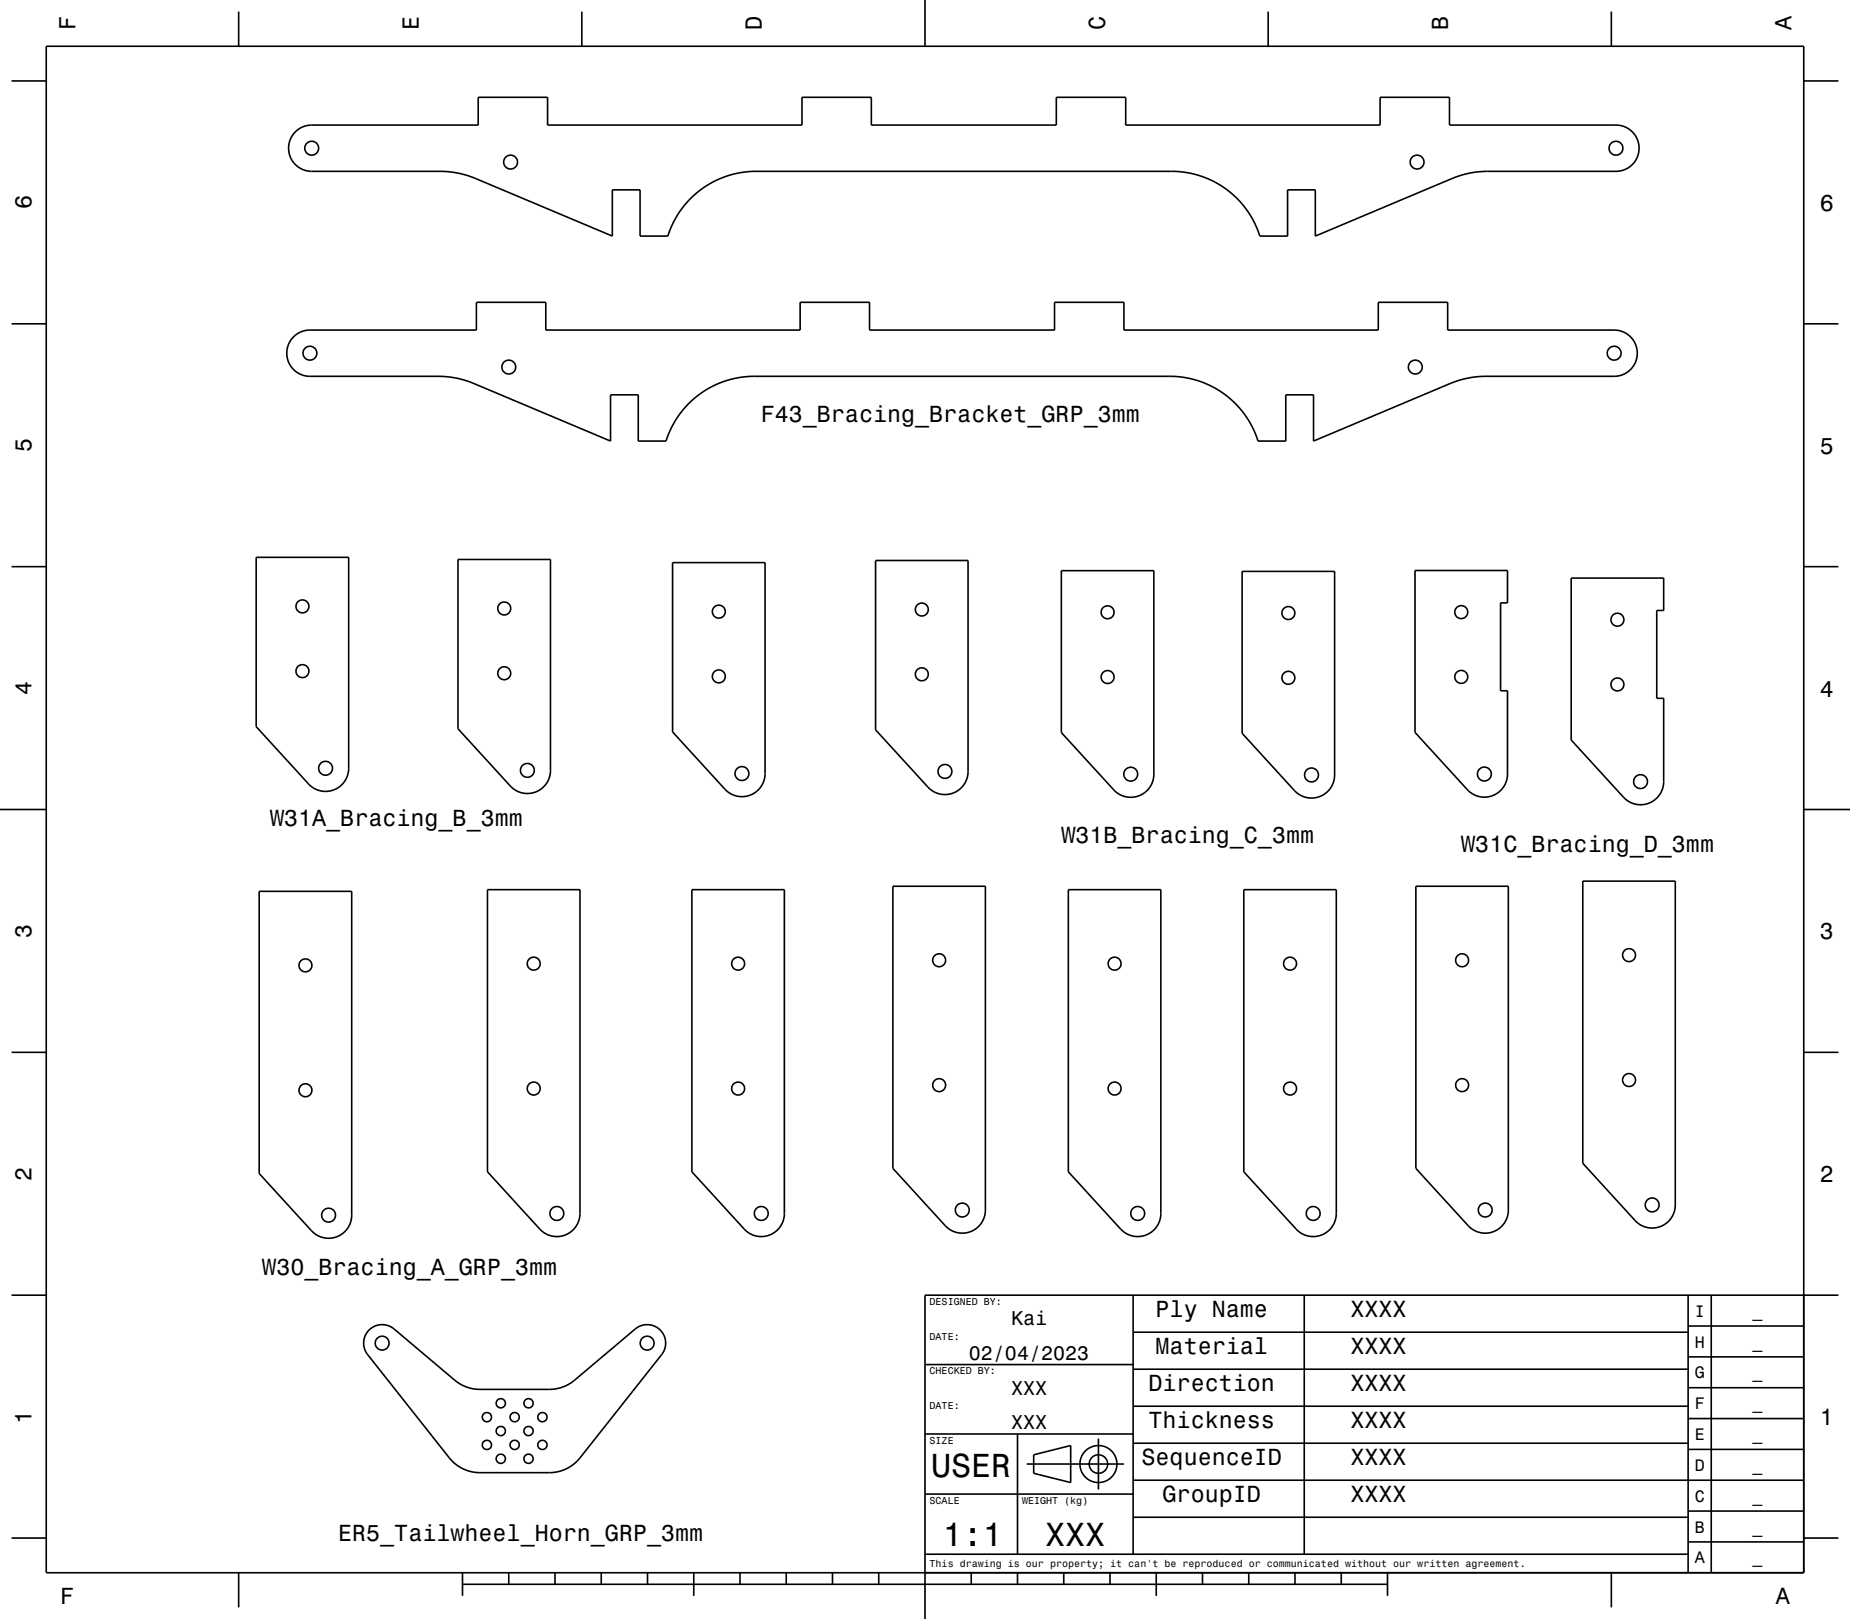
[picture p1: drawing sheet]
<svg xmlns="http://www.w3.org/2000/svg" width="400mm" height="350mm" viewBox="0 0 400 350" stroke-linecap="round" stroke-linejoin="round" font-family="sans-serif">
<g fill="none" stroke="#000" stroke-width=".35">
<path d="M2.5 17.5h7.5M10 10h380v330h-380zM51.6 2.5v7.5M125.8 2.5v7.5M200 0v10M274.2 2.5v7.5M348.4 2.5v7.5M390 17.5h7.5M63.8 28.6a5 5 0 0 1 3.6-1.6h36v-6h15v6h55v-6h15v6h40v-6h15v6h55v-6h15v6h36.2a5 5 0 0 1 4.8 5.1 5 5 0 0 1-5 4.9h-28l-3.9 .5-3.4 1-29.7 12.5v-10h-6v10h-6l-1.1-2.7-1.2-2.2-1.7-2.2-2.1-2.1-2.5-1.8-2.4-1.3-2.6-.9-2.9-.6-2.3-.2-91.4 .1-2.9 .4-2.9 .8-2.7 1.3-2.5 1.7-2.2 2-1.9 2.3-1.7 2.8-1 2.6h-6v-10h-6v10l-29.5-12.4-3.6-1.1-4-.5h-28.1a5 5 0 0 1-4.4-3.1 5 5 0 0 1 1-5.3zM2.5 70h7.5M63.4 72.9a5 5 0 0 1 3.6-1.5h36v-6h15v6h55v-6h15v6h40v-6h15v6h55v-6h15v6h36.2a5 5 0 0 1 4.8 5.1 5 5 0 0 1-5 4.9h-28l-3.9 .4-3.4 1-29.7 12.6v-10h-6v10h-6l-1.1-2.8-1.4-2.4-1.8-2.4-2-1.9-2.5-1.7-2.6-1.3-2.7-.9-2.7-.5-2.2-.1h-91.2l-2.9 .4-2.9 .9-2.7 1.2-2.5 1.7-2.1 1.8-2 2.5-1.5 2.6-1.2 2.9h-6v-10h-6v10l-29.8-12.6-3.3-1-4-.4h-28.1a5 5 0 0 1-4.4-3.2 5 5 0 0 1 1-5.3zM390 70h7.5"/>
<path d="M2.5 122.5h7.5M55.4 120.5h20v45.6a5 5 0 0 1-3.2 4.7 5 5 0 0 1-5.5-1.3l-11.3-12.4zM99 120.9h20v45.6a5 5 0 0 1-3.2 4.7 5 5 0 0 1-5.5-1.3l-11.3-12.4zM145.4 121.6h20v45.6a5 5 0 0 1-3.2 4.7 5 5 0 0 1-5.5-1.3l-11.3-12.4zM189.3 121.2h20v45.6a5 5 0 0 1-3.2 4.6 5 5 0 0 1-5.5-1.3l-11.3-12.3zM229.5 123.4h20v44a5 5 0 0 1-3.2 4.6 5 5 0 0 1-5.5-1.3l-11.3-12.3zM268.6 123.5h20v44a5 5 0 0 1-3.2 4.7 5 5 0 0 1-5.5-1.3l-11.3-12.4zM305.9 123.3h20v7h-1.5v19h1.5v18a5 5 0 0 1-3.1 4.7 5 5 0 0 1-5.5-1.3l-11.4-12.4zM339.7 125h20v7h-1.5v19h1.5v18a5 5 0 0 1-3.2 4.6 5 5 0 0 1-5.5-1.3l-11.3-12.3zM390 122.5h7.5M0 175h10M390 175h10"/>
<path d="M56 192.7h20v70a5 5 0 0 1-3.1 4.7 5 5 0 0 1-5.5-1.3l-11.4-12.4zM105.4 192.3h20v70a5 5 0 0 1-3.2 4.7 5 5 0 0 1-5.5-1.3l-11.3-12.4zM149.6 192.3h20v70a5 5 0 0 1-3.2 4.7 5 5 0 0 1-5.5-1.3l-11.3-12.4zM193.1 191.6h20v70a5 5 0 0 1-3.2 4.7 5 5 0 0 1-5.5-1.3l-11.3-12.4zM231 192.3h20v70a5 5 0 0 1-3.2 4.7 5 5 0 0 1-5.5-1.3l-11.3-12.4zM268.9 192.3h20v70a5 5 0 0 1-3.2 4.7 5 5 0 0 1-5.5-1.3l-11.3-12.4zM306.1 191.6h20v70a5 5 0 0 1-3.2 4.7 5 5 0 0 1-5.5-1.3l-11.3-12.4zM342.2 190.5h20v70a5 5 0 0 1-3.2 4.6 5 5 0 0 1-5.5-1.2l-11.3-12.4zM2.5 227.5h7.5M390 227.5h7.5M2.5 280h7.5M245 280v56"/>
<path d="M282 280v56M365 280v60M370 280v60M397.5 280h-197.5v70M79.8 287.6a4 4 0 0 1 5.4-.3l13.1 11.1a8.5 8.5 0 0 0 5.5 2h15a8.5 8.5 0 0 0 5.4-2l13.1-11.1a4 4 0 0 1 5.4 .2 4 4 0 0 1 .4 5.3l-17.7 22.3a8.5 8.5 0 0 1-6.6 3.3h-15a8.5 8.5 0 0 1-6.7-3.3l-17.6-22.3a4 4 0 0 1 .3-5.2zM200 295h45M245 296h120M245 288h120M365 293.3h25M365 286.7h25M200 310h45M220 310v26"/>
<path d="M222 316.5h21M223.5 314.5l8-2v8l-8-2zM237.5 311v11M245 312h120M245 304h120M365 313.3h25M365 306.7h25M365 300h25M2.5 332.5h7.5M200 336h165M200 323h45M245 328h120"/>
<path d="M245 320h145M365 333.3h25M365 326.7h25M390 332.5h7.5M51.6 340v7.5M100 342.5h200M100 340v5M110 340v2.5M120 340v2.5M130 340v2.5M140 340v2.5M150 340v5"/>
<path d="M160 340v2.5M170 340v2.5M180 340v2.5M190 340v2.5M210 340v2.5M220 340v2.5M230 340v2.5M240 340v2.5M250 340v5M260 340v2.5M270 340v2.5M280 340v2.5"/>
<path d="M290 340v2.5M300 340v5M348.4 340v7.5"/>
<circle cx="67.4" cy="32" r="1.5"/>
<circle cx="110.4" cy="35" r="1.5"/>
<circle cx="306.4" cy="35" r="1.5"/>
<circle cx="349.4" cy="32" r="1.5"/>
<circle cx="67" cy="76.4" r="1.5"/>
<circle cx="110" cy="79.4" r="1.5"/>
<circle cx="306" cy="79.4" r="1.5"/>
<circle cx="349" cy="76.4" r="1.5"/>
<circle cx="65.4" cy="131.1" r="1.4"/>
<circle cx="109" cy="131.5" r="1.4"/>
<circle cx="155.4" cy="132.2" r="1.4"/>
<circle cx="199.3" cy="131.8" r="1.4"/>
<circle cx="239.5" cy="132.4" r="1.4"/>
<circle cx="278.6" cy="132.5" r="1.4"/>
<circle cx="315.9" cy="132.3" r="1.4"/>
<circle cx="349.7" cy="134" r="1.4"/>
<circle cx="65.4" cy="145.1" r="1.4"/>
<circle cx="109" cy="145.5" r="1.4"/>
<circle cx="155.4" cy="146.2" r="1.4"/>
<circle cx="199.3" cy="145.8" r="1.4"/>
<circle cx="239.5" cy="146.4" r="1.4"/>
<circle cx="278.6" cy="146.5" r="1.4"/>
<circle cx="315.9" cy="146.3" r="1.4"/>
<circle cx="349.7" cy="148" r="1.4"/>
<circle cx="70.4" cy="166.1" r="1.5"/>
<circle cx="114" cy="166.5" r="1.5"/>
<circle cx="160.4" cy="167.2" r="1.5"/>
<circle cx="204.3" cy="166.8" r="1.5"/>
<circle cx="244.5" cy="167.4" r="1.5"/>
<circle cx="283.6" cy="167.5" r="1.5"/>
<circle cx="320.9" cy="167.3" r="1.5"/>
<circle cx="354.7" cy="169" r="1.5"/>
<circle cx="66" cy="208.7" r="1.4"/>
<circle cx="115.4" cy="208.3" r="1.4"/>
<circle cx="159.6" cy="208.3" r="1.4"/>
<circle cx="203.1" cy="207.6" r="1.4"/>
<circle cx="241" cy="208.3" r="1.4"/>
<circle cx="278.9" cy="208.3" r="1.4"/>
<circle cx="316.1" cy="207.6" r="1.4"/>
<circle cx="352.2" cy="206.5" r="1.4"/>
<circle cx="66" cy="235.7" r="1.4"/>
<circle cx="115.4" cy="235.3" r="1.4"/>
<circle cx="159.6" cy="235.3" r="1.4"/>
<circle cx="203.1" cy="234.6" r="1.4"/>
<circle cx="241" cy="235.3" r="1.4"/>
<circle cx="278.9" cy="235.3" r="1.4"/>
<circle cx="316.1" cy="234.6" r="1.4"/>
<circle cx="352.2" cy="233.5" r="1.4"/>
<circle cx="71" cy="262.7" r="1.5"/>
<circle cx="120.4" cy="262.3" r="1.5"/>
<circle cx="164.6" cy="262.3" r="1.5"/>
<circle cx="208.1" cy="261.6" r="1.5"/>
<circle cx="246" cy="262.3" r="1.5"/>
<circle cx="283.9" cy="262.3" r="1.5"/>
<circle cx="321.1" cy="261.6" r="1.5"/>
<circle cx="357.2" cy="260.5" r="1.5"/>
<circle cx="82.6" cy="290.4" r="1.5"/>
<circle cx="139.9" cy="290.4" r="1.5"/>
<circle cx="105.3" cy="306.4" r="1"/>
<circle cx="105.3" cy="312.4" r="1"/>
<circle cx="108.3" cy="303.4" r="1"/>
<circle cx="108.3" cy="315.4" r="1"/>
<circle cx="108.3" cy="309.4" r="1"/>
<circle cx="111.3" cy="306.4" r="1"/>
<circle cx="111.3" cy="312.4" r="1"/>
<circle cx="114.3" cy="303.4" r="1"/>
<circle cx="114.3" cy="315.4" r="1"/>
<circle cx="114.3" cy="309.4" r="1"/>
<circle cx="117.3" cy="306.4" r="1"/>
<circle cx="117.3" cy="312.4" r="1"/>
<circle cx="237.5" cy="316.5" r="2"/>
<circle cx="237.5" cy="316.5" r="4"/>
</g>
<g font-size="7.2">
<text x="201.3" y="319.3">USER</text>
<text x="203.8" y="334.3">1:1</text>
<text x="226" y="334.3">XXX</text>
</g>
<g font-size="5">
<text x="16.3" y="6.5" transform="rotate(-90 16.3 6.5)">F</text>
<text x="90.5" y="6.5" transform="rotate(-90 90.5 6.5)">E</text>
<text x="164.7" y="6.5" transform="rotate(-90 164.7 6.5)">D</text>
<text x="238.9" y="6.5" transform="rotate(-90 238.9 6.5)">C</text>
<text x="313.1" y="6.5" transform="rotate(-90 313.1 6.5)">B</text>
<text x="387.3" y="6.5" transform="rotate(-90 387.3 6.5)">A</text>
<text x="6.8" y="45.3" transform="rotate(-90 6.8 45.3)">6</text>
<text x="393.5" y="45.6">6</text>
<text x="164.5" y="91.3">F43_Bracing_Bracket_GRP_3mm</text>
<text x="6.8" y="97.8" transform="rotate(-90 6.8 97.8)">5</text>
<text x="393.5" y="98.1">5</text>
<text x="6.8" y="150.3" transform="rotate(-90 6.8 150.3)">4</text>
<text x="393.5" y="150.6">4</text>
<text x="58.4" y="178.7">W31A_Bracing_B_3mm</text>
<text x="229.5" y="182.2">W31B_Bracing_C_3mm</text>
<text x="315.9" y="184.2">W31C_Bracing_D_3mm</text>
<text x="6.8" y="202.8" transform="rotate(-90 6.8 202.8)">3</text>
<text x="393.5" y="203.1">3</text>
<text x="6.8" y="255.3" transform="rotate(-90 6.8 255.3)">2</text>
<text x="393.5" y="255.6">2</text>
<text x="56.7" y="275.7">W30_Bracing_A_GRP_3mm</text>
<text x="249.9" y="284.8">Ply Name</text>
<text x="292" y="284.8">XXXX</text>
<text x="249.9" y="292.8">Material</text>
<text x="292" y="292.8">XXXX</text>
<text x="248.3" y="300.8">Direction</text>
<text x="292" y="300.8">XXXX</text>
<text x="6.8" y="307.8" transform="rotate(-90 6.8 307.8)">1</text>
<text x="248.3" y="308.8">Thickness</text>
<text x="292" y="308.8">XXXX</text>
<text x="393.5" y="308.1">1</text>
<text x="246.8" y="316.8">SequenceID</text>
<text x="292" y="316.8">XXXX</text>
<text x="251.4" y="324.8">GroupID</text>
<text x="292" y="324.8">XXXX</text>
<text x="73.1" y="333.1">ER5_Tailwheel_Horn_GRP_3mm</text>
<text x="13" y="346.8">F</text>
<text x="384" y="346.8">A</text>
</g>
<g font-size="4.3">
<text x="218.6" y="286.5">Kai</text>
<text x="209.5" y="294">02/04/2023</text>
<text x="218.6" y="301.5">XXX</text>
<text x="218.6" y="309">XXX</text>
</g>
<g font-size="3.6">
<text x="366.4" y="284.6">I</text>
<text x="378.9" y="284.6">_</text>
<text x="366.4" y="291.3">H</text>
<text x="378.9" y="291.3">_</text>
<text x="366.4" y="298">G</text>
<text x="378.9" y="298">_</text>
<text x="366.4" y="304.6">F</text>
<text x="378.9" y="304.6">_</text>
<text x="366.4" y="311.3">E</text>
<text x="378.9" y="311.3">_</text>
<text x="366.4" y="318">D</text>
<text x="378.9" y="318">_</text>
<text x="366.4" y="324.6">C</text>
<text x="378.9" y="324.6">_</text>
<text x="366.4" y="331.3">B</text>
<text x="378.9" y="331.3">_</text>
<text x="366.4" y="338">A</text>
<text x="378.9" y="338">_</text>
</g>
<g font-size="2.2">
<text x="201" y="282.1">DESIGNED BY:</text>
<text x="201" y="289.6">DATE:</text>
<text x="201" y="297.1">CHECKED BY:</text>
<text x="201" y="304.6">DATE:</text>
<text x="201" y="312.1">SIZE</text>
<text x="201" y="325.1">SCALE</text>
<text x="221" y="325.1">WEIGHT (kg)</text>
<text x="201" y="338.8">This drawing is our property; it can't be reproduced or communicated without our written agreement.</text>
</g>
</svg>
